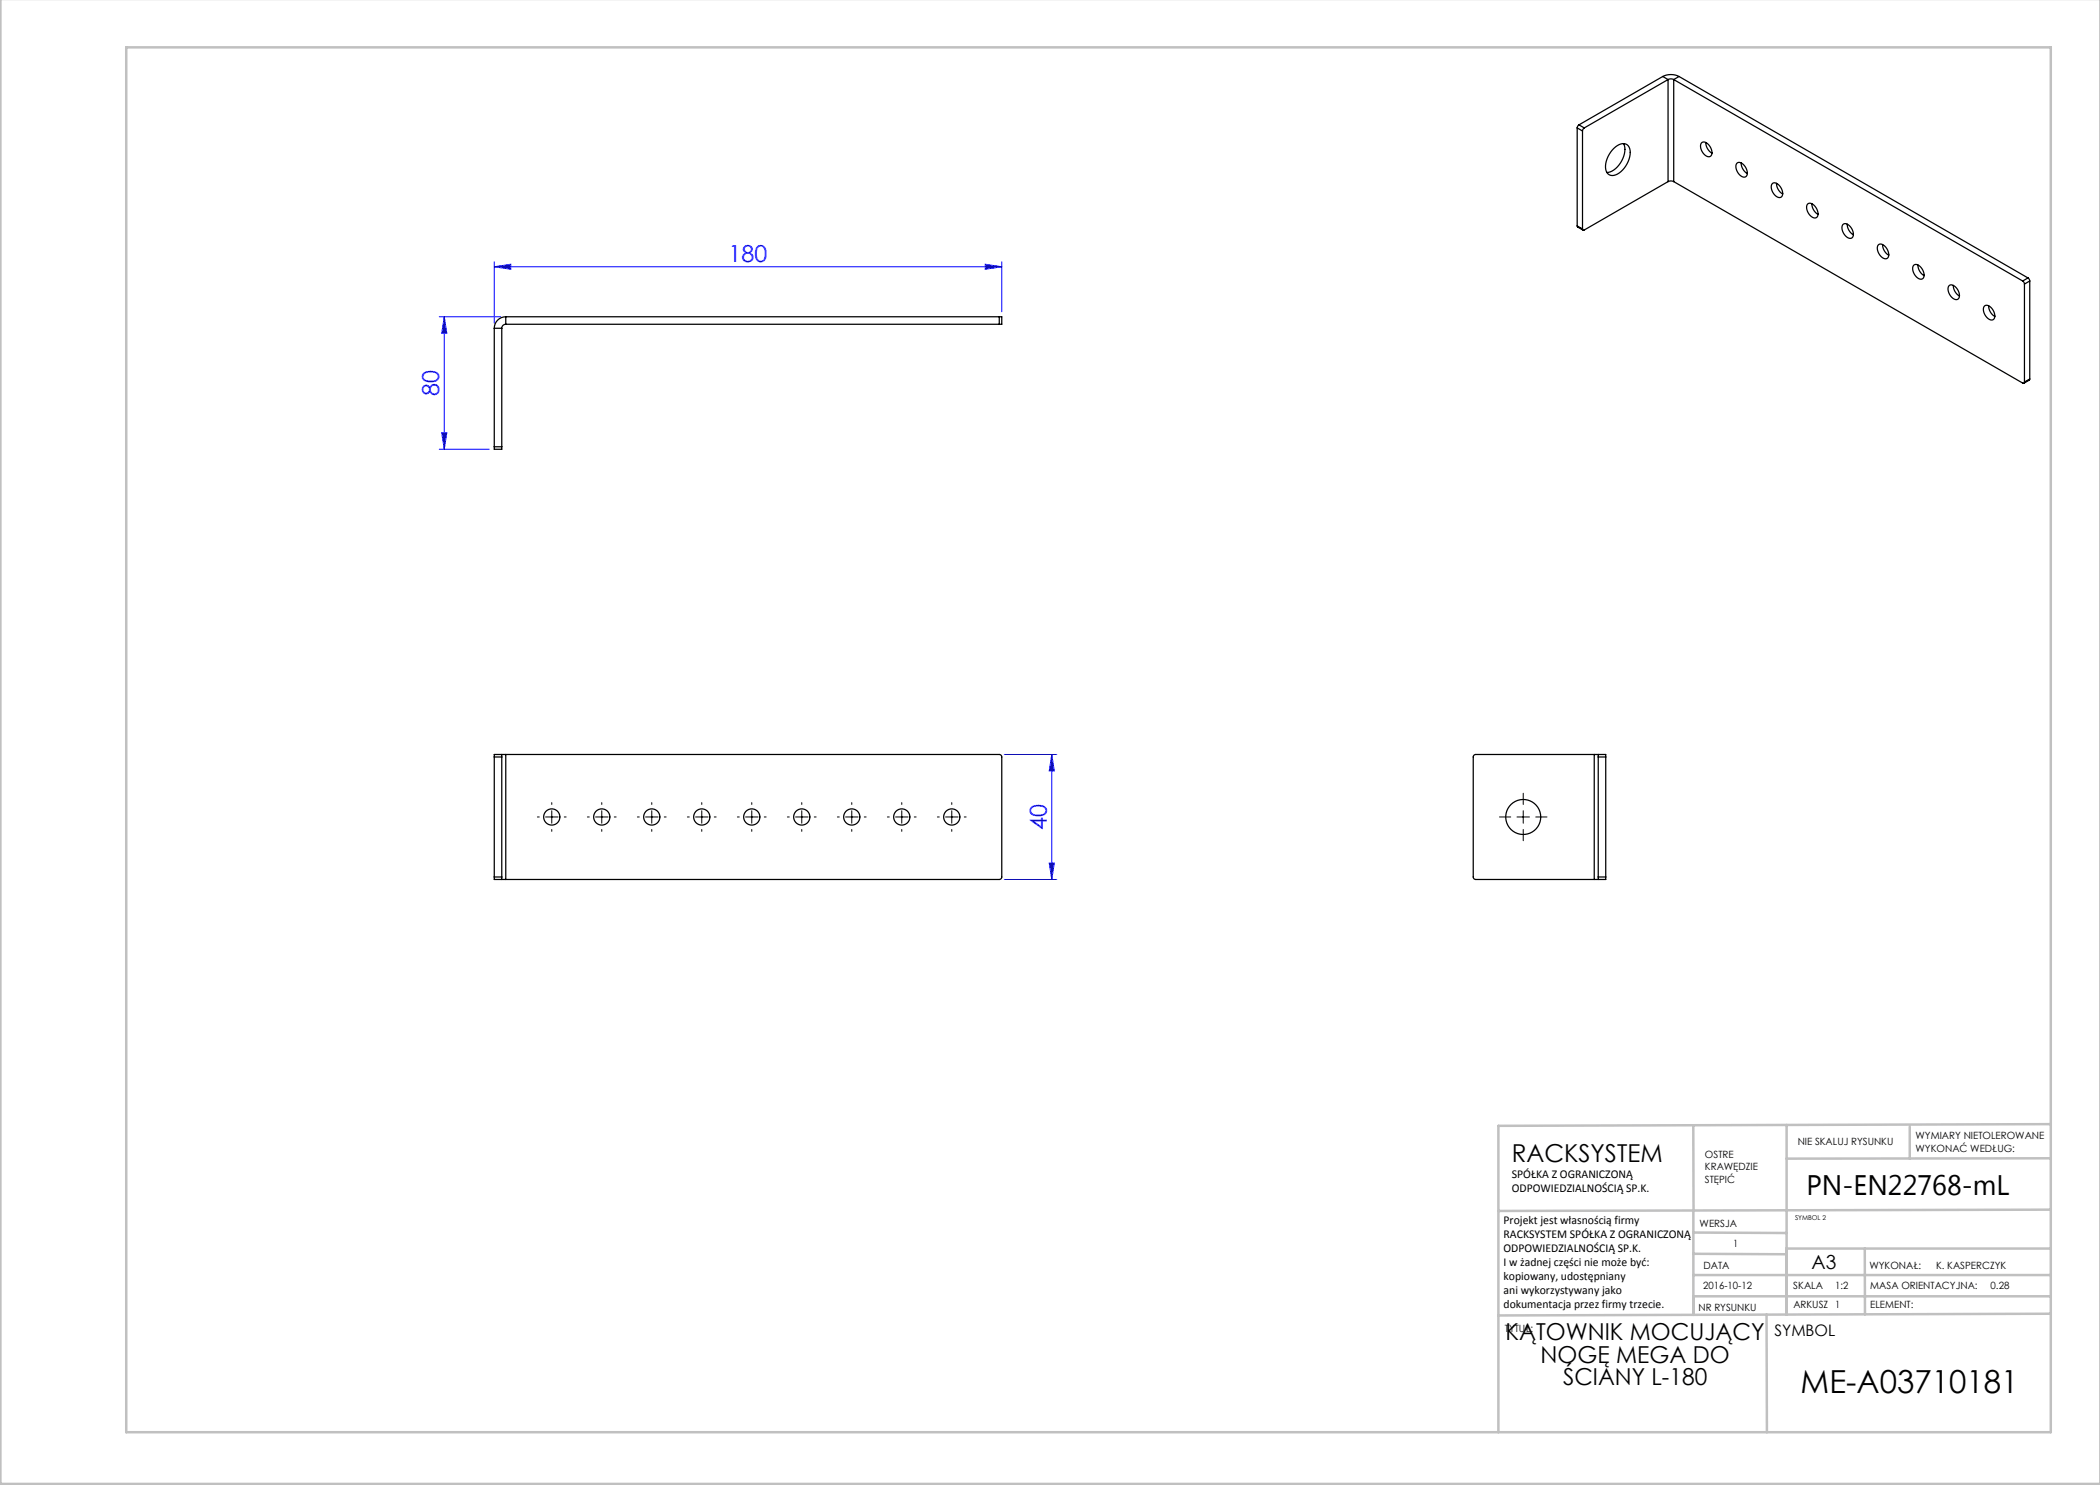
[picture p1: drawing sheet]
<svg xmlns="http://www.w3.org/2000/svg" width="420mm" height="297mm" viewBox="0 0 420 297" stroke-linecap="round" stroke-linejoin="round" font-family="sans-serif">
<g fill="none" stroke="#00f" stroke-width=".2">
<path d="M98.9 53.4l3.3-.6v1.1zM98.9 52.4v12.3M98.9 53.4h101.5M197.1 52.8l3.3 .6-3.3 .5zM200.4 52.4v10M87.9 63.4h12.3M88.9 63.4l.5 3.3h-1.1zM88.9 63.4v26.5M87.9 89.9h10M88.3 86.6h1.1l-.5 3.3zM200.9 150.9h10.5M210.4 150.9v25"/>
<path d="M210.4 150.9l.5 3.3h-1.1zM200.9 175.9h10.5M209.8 172.6h1.1l-.5 3.3z"/>
</g>
<g fill="none" stroke="#000" stroke-width=".2" stroke-dasharray="15.2 1.3 1.3 1.3">
<path d="M107.9 163.4h-.4M110.4 160.9v-.4M110.4 165.9v.4M112.9 163.4h.3M117.9 163.4h-.4M120.4 160.9v-.4M120.4 165.9v.4M122.9 163.4h.3M127.9 163.4h-.4M130.4 160.9v-.4M130.4 165.9v.4M132.9 163.4h.3"/>
<path d="M137.9 163.4h-.4M140.4 160.9v-.4M140.4 165.9v.4M142.9 163.4h.3M147.9 163.4h-.4M150.4 160.9v-.4M150.4 165.9v.4M152.9 163.4h.3M157.9 163.4h-.4M160.4 160.9v-.4M160.4 165.9v.4M162.9 163.4h.3"/>
<path d="M167.9 163.4h-.4M170.4 160.9v-.4M170.4 165.9v.4M172.9 163.4h.3M177.9 163.4h-.4M180.4 160.9v-.4M180.4 165.9v.4M182.9 163.4h.3M187.9 163.4h-.4M190.4 160.9v-.4M190.4 165.9v.4M192.9 163.4h.3"/>
<path d="M302.1 163.4h-2.2M304.6 160.9v-2.3M304.6 165.9v2.2M307.1 163.4h2.3"/>
</g>
<g fill="none" stroke="#000" stroke-width=".2">
<path d="M109.1 163.4h2.5M110.4 162.1v2.5M119.1 163.4h2.5M120.4 162.1v2.5M129.1 163.4h2.5M130.4 162.1v2.5M139.1 163.4h2.5M140.4 162.1v2.5M149.1 163.4h2.5M150.4 162.1v2.5M159.1 163.4h2.5M160.4 162.1v2.5"/>
<path d="M169.1 163.4h2.5M170.4 162.1v2.5M179.1 163.4h2.5M180.4 162.1v2.5M189.1 163.4h2.5M190.4 162.1v2.5M303.4 163.4h2.5M304.6 162.1v2.5"/>
</g>
<g fill="none" stroke="#c0c0c0" stroke-width=".5">
<path d="M.1 -.1v296.9h419.9M25.2 9.5h385v276.9h-385zM338.7 225.2v16.9M357.3 225v37.9M382 225.4v6.3M410.1 224.8l-110.4 .4v61.2M410.1 231.7h-52.8M338.7 259.3h71.5M338.7 255h71.5M338.7 250.8l18.6 .1M338.7 246.5l18.6 .1M338.7 242.1v20.9"/>
<path d="M373 249.7v13.2M410.1 241.9l-110.4 .3M410.2 249.7h-52.9v13.2M353.3 262.9l.1 23.5M410.2 262.7l-110.5 .4"/>
</g>
<g fill="#00f">
<path d="M209.8 172.6h1.1l-.5 3.3zM210.4 150.9l.5 3.3h-1.1z"/>
<path d="M88.9 63.4l.5 3.3h-1.1zM88.3 86.6h1.1l-.5 3.3z"/>
<path d="M98.9 53.4l3.3-.6v1.1zM197.1 52.8l3.3 .6-3.3 .5z"/>
</g>
<g fill="none" stroke="#000" stroke-width=".25">
<path d="M332.6 15.3a3.6 3.6 0 0 1 3.2 0M332.6 15.3l1 .6M332.6 15.3l-16.8 9.7M333.6 15.9l.6-.1 .5 .1M333.6 15.9v20.4M333.6 15.9l-16.7 9.7M334.7 15.9v20.4M334.7 15.9l69.8 40.3M335.8 15.3l-1.1 .6M335.8 15.3l69.8 40.3M315.4 25.6l1.1 .6M315.4 25.6v19.6"/>
<path d="M315.8 25l-.4 .6M315.8 25l1.1 .6M316.5 26.2v19.6M316.9 25.6l-.4 .6M322.8 29.7a2.03 2.03 0 0 1 2.8-.6 3.9 3.9 0 0 1-.7 4.5 2.78 2.78 0 0 1-3 1.4 2.3 2.3 0 0 1-.6-2.8l.6-1.4zM324.7 28.7a4.7 4.7 0 0 1-2.3 5.5l-1 .3M333.6 36.3l-16.7 9.7h-.3l-.1-.2M333.6 36.3l.6-.1 .5 .1M334.7 36.3l69.8 40.3h.3l.1-.2M340.3 28.6a1.15 1.15 0 0 1 1.7 .7 1.42 1.42 0 0 1 0 2 2 2 0 0 1-1.7-2.7zM341.2 28.5a2.49 2.49 0 0 0 1.2 2.1M347.3 32.7a1.15 1.15 0 0 1 1.8 .7 1.42 1.42 0 0 1 0 2 2 2 0 0 1-1.8-2.7z"/>
<path d="M348.2 32.6a2.49 2.49 0 0 0 1.3 2.1M354.4 36.8a1.15 1.15 0 0 1 1.7 .7 1.42 1.42 0 0 1 0 2 2 2 0 0 1-1.7-2.7zM355.3 36.7a2.49 2.49 0 0 0 1.2 2.1M315.4 45.2l.1 .2 1.1 .6M315.4 45.2l1.1 .6M361.5 40.9a1.15 1.15 0 0 1 1.7 .6 1.42 1.42 0 0 1 0 2.1 2 2 0 0 1-1.7-2.7zM362.4 40.7a2.49 2.49 0 0 0 1.2 2.2M368.5 44.9a1.15 1.15 0 0 1 1.8 .7 1.42 1.42 0 0 1 0 2 2 2 0 0 1-1.8-2.7zM369.4 44.8a2.49 2.49 0 0 0 1.3 2.2M375.6 49a1.15 1.15 0 0 1 1.7 .7 1.42 1.42 0 0 1 0 2 2 2 0 0 1-1.7-2.7zM376.5 48.9a2.49 2.49 0 0 0 1.3 2.1M382.7 53.1a1.15 1.15 0 0 1 1.7 .7 1.42 1.42 0 0 1 0 2 2 2 0 0 1-1.7-2.7z"/>
<path d="M383.6 53a2.49 2.49 0 0 0 1.2 2.1M389.8 57.2a1.15 1.15 0 0 1 1.7 .7 1.42 1.42 0 0 1 0 2 2 2 0 0 1-1.7-2.7zM390.7 57.1a2.49 2.49 0 0 0 1.2 2.1M404.5 56.2l.4 .6M404.9 56.8v19.6M405.6 55.6l.3 .6M405.6 55.6l-1.1 .6M405.9 56.2l-1 .6M405.9 56.2v19.6M98.9 65.7v23.7M98.9 65.7h1.5M100.4 65.7v23.7"/>
<path d="M101.2 63.4a2.3 2.3 0 0 0-2.3 2.3M101.2 64.9a.8 .8 0 0 0-.8 .8M101.2 63.4v1.5M101.2 64.9h98.7M101.2 63.4h98.7M199.9 63.4h.5v1.5h-.5M199.9 63.4v1.5M396.8 61.3a1.15 1.15 0 0 1 1.8 .6 1.42 1.42 0 0 1 0 2.1 2 2 0 0 1-1.8-2.7zM397.7 61.2a2.49 2.49 0 0 0 1.3 2.1M405.9 75.8l-.1 .2-1 .6M405.9 75.8l-1 .6M98.9 89.4v.5h1.5v-.5"/>
<path d="M98.9 89.4h1.5M98.9 151.4v24M98.9 151.4h1.5M100.4 150.9h-1.5v.5M100.4 150.9v.5M100.4 150.9h.8M100.4 151.4v24M101.2 150.9h98.7l.3 .1 .2 .4v24l-.1 .3-.3 .2h-98.8M101.2 150.9v25M318.8 150.9h.8M318.8 150.9h-23.7l-.3 .1-.2 .4v24l.2 .4 .3 .1h23.7M318.8 150.9v25"/>
<path d="M319.6 150.9v.5M319.6 150.9h1.5v.5M319.6 151.4h1.5M319.6 151.4v24M321.1 151.4v24M98.9 175.4v.5h1.5M98.9 175.4h1.5M100.4 175.4v.5M100.4 175.9h.8M318.8 175.9h.8M319.6 175.4v.5M319.6 175.4h1.5"/>
<path d="M321.1 175.4v.5h-1.5"/>
<circle cx="110.4" cy="163.4" r="1.63"/>
<circle cx="120.4" cy="163.4" r="1.62"/>
<circle cx="130.4" cy="163.4" r="1.63"/>
<circle cx="140.4" cy="163.4" r="1.62"/>
<circle cx="150.4" cy="163.4" r="1.63"/>
<circle cx="160.4" cy="163.4" r="1.62"/>
<circle cx="170.4" cy="163.4" r="1.62"/>
<circle cx="180.4" cy="163.4" r="1.62"/>
<circle cx="190.4" cy="163.4" r="1.62"/>
<circle cx="304.6" cy="163.4" r="3.5"/>
</g>
<text font-size="6.3" x="360.1" y="278.5">ME-A03710181</text>
<text font-size="5.6" x="361.3" y="239.1">PN-EN22768-mL</text>
<text font-size="4.9" x="302.4" y="232.4">RACKSYSTEM</text>
<g font-size="4.7" fill="#00f">
<text x="145.7" y="52.3">180</text>
<text x="87.8" y="79.2" transform="rotate(-90 87.8 79.2)">80</text>
<text x="209.3" y="166" transform="rotate(-90 209.3 166)">40</text>
</g>
<g font-size="4.7">
<text x="301.1" y="268.1">KĄTOWNIK MOCUJĄCY</text>
<text x="308.1" y="272.6">NOGĘ MEGA DO</text>
<text x="312.6" y="277.1">ŚCIANY L-180</text>
</g>
<text font-size="3.9" x="362.3" y="253.8">A3</text>
<text font-size="3.2" x="354.9" y="267.2">SYMBOL</text>
<g font-size="2.4">
<text x="302.4" y="235.6">SPÓŁKA Z OGRANICZONĄ</text>
<text x="302.4" y="238.4">ODPOWIEDZIALNOŚCIĄ SP.K.</text>
<text x="300.7" y="244.7">Projekt jest własnością firmy</text>
<text x="300.7" y="247.5">RACKSYSTEM SPÓŁKA Z OGRANICZONĄ</text>
<text x="300.7" y="250.3">ODPOWIEDZIALNOŚCIĄ SP.K.</text>
<text x="300.7" y="253.1">I w żadnej części nie może być:</text>
<text x="300.7" y="256">kopiowany, udostępniany</text>
<text x="300.7" y="258.8">ani wykorzystywany jako</text>
<text x="300.7" y="261.6">dokumentacja przez firmy trzecie.</text>
</g>
<g font-size="2">
<text x="383.1" y="227.9">WYMIARY NIETOLEROWANE</text>
<text x="341" y="231.6">OSTRE</text>
<text x="359.5" y="228.9">NIE SKALUJ RYSUNKU</text>
<text x="383.1" y="230.4">WYKONAĆ WEDŁUG:</text>
<text x="341" y="234.1">KRAWĘDZIE</text>
<text x="341" y="236.6">STĘPIĆ</text>
<text x="339.9" y="245.4">WERSJA</text>
<text x="346.6" y="249.5">1</text>
<text x="340.6" y="257.7">2016-10-12</text>
<text x="340.7" y="253.8">DATA</text>
<text x="358.7" y="257.7">SKALA</text>
<text x="367" y="257.7">1:2</text>
<text x="373.9" y="253.8">WYKONAŁ:</text>
<text x="374.1" y="257.7">MASA ORIENTACYJNA:</text>
<text x="387.2" y="253.8">K. KASPERCZYK</text>
<text x="398.1" y="257.7">0.28</text>
<text x="339.7" y="262.3">NR RYSUNKU</text>
<text x="358.7" y="261.7">ARKUSZ 1</text>
<text x="374.1" y="261.7">ELEMENT:</text>
<text x="301" y="266.4">TYTUŁ:</text>
</g>
<text font-size="1.3" x="359" y="244">SYMBOL 2</text>
</svg>
